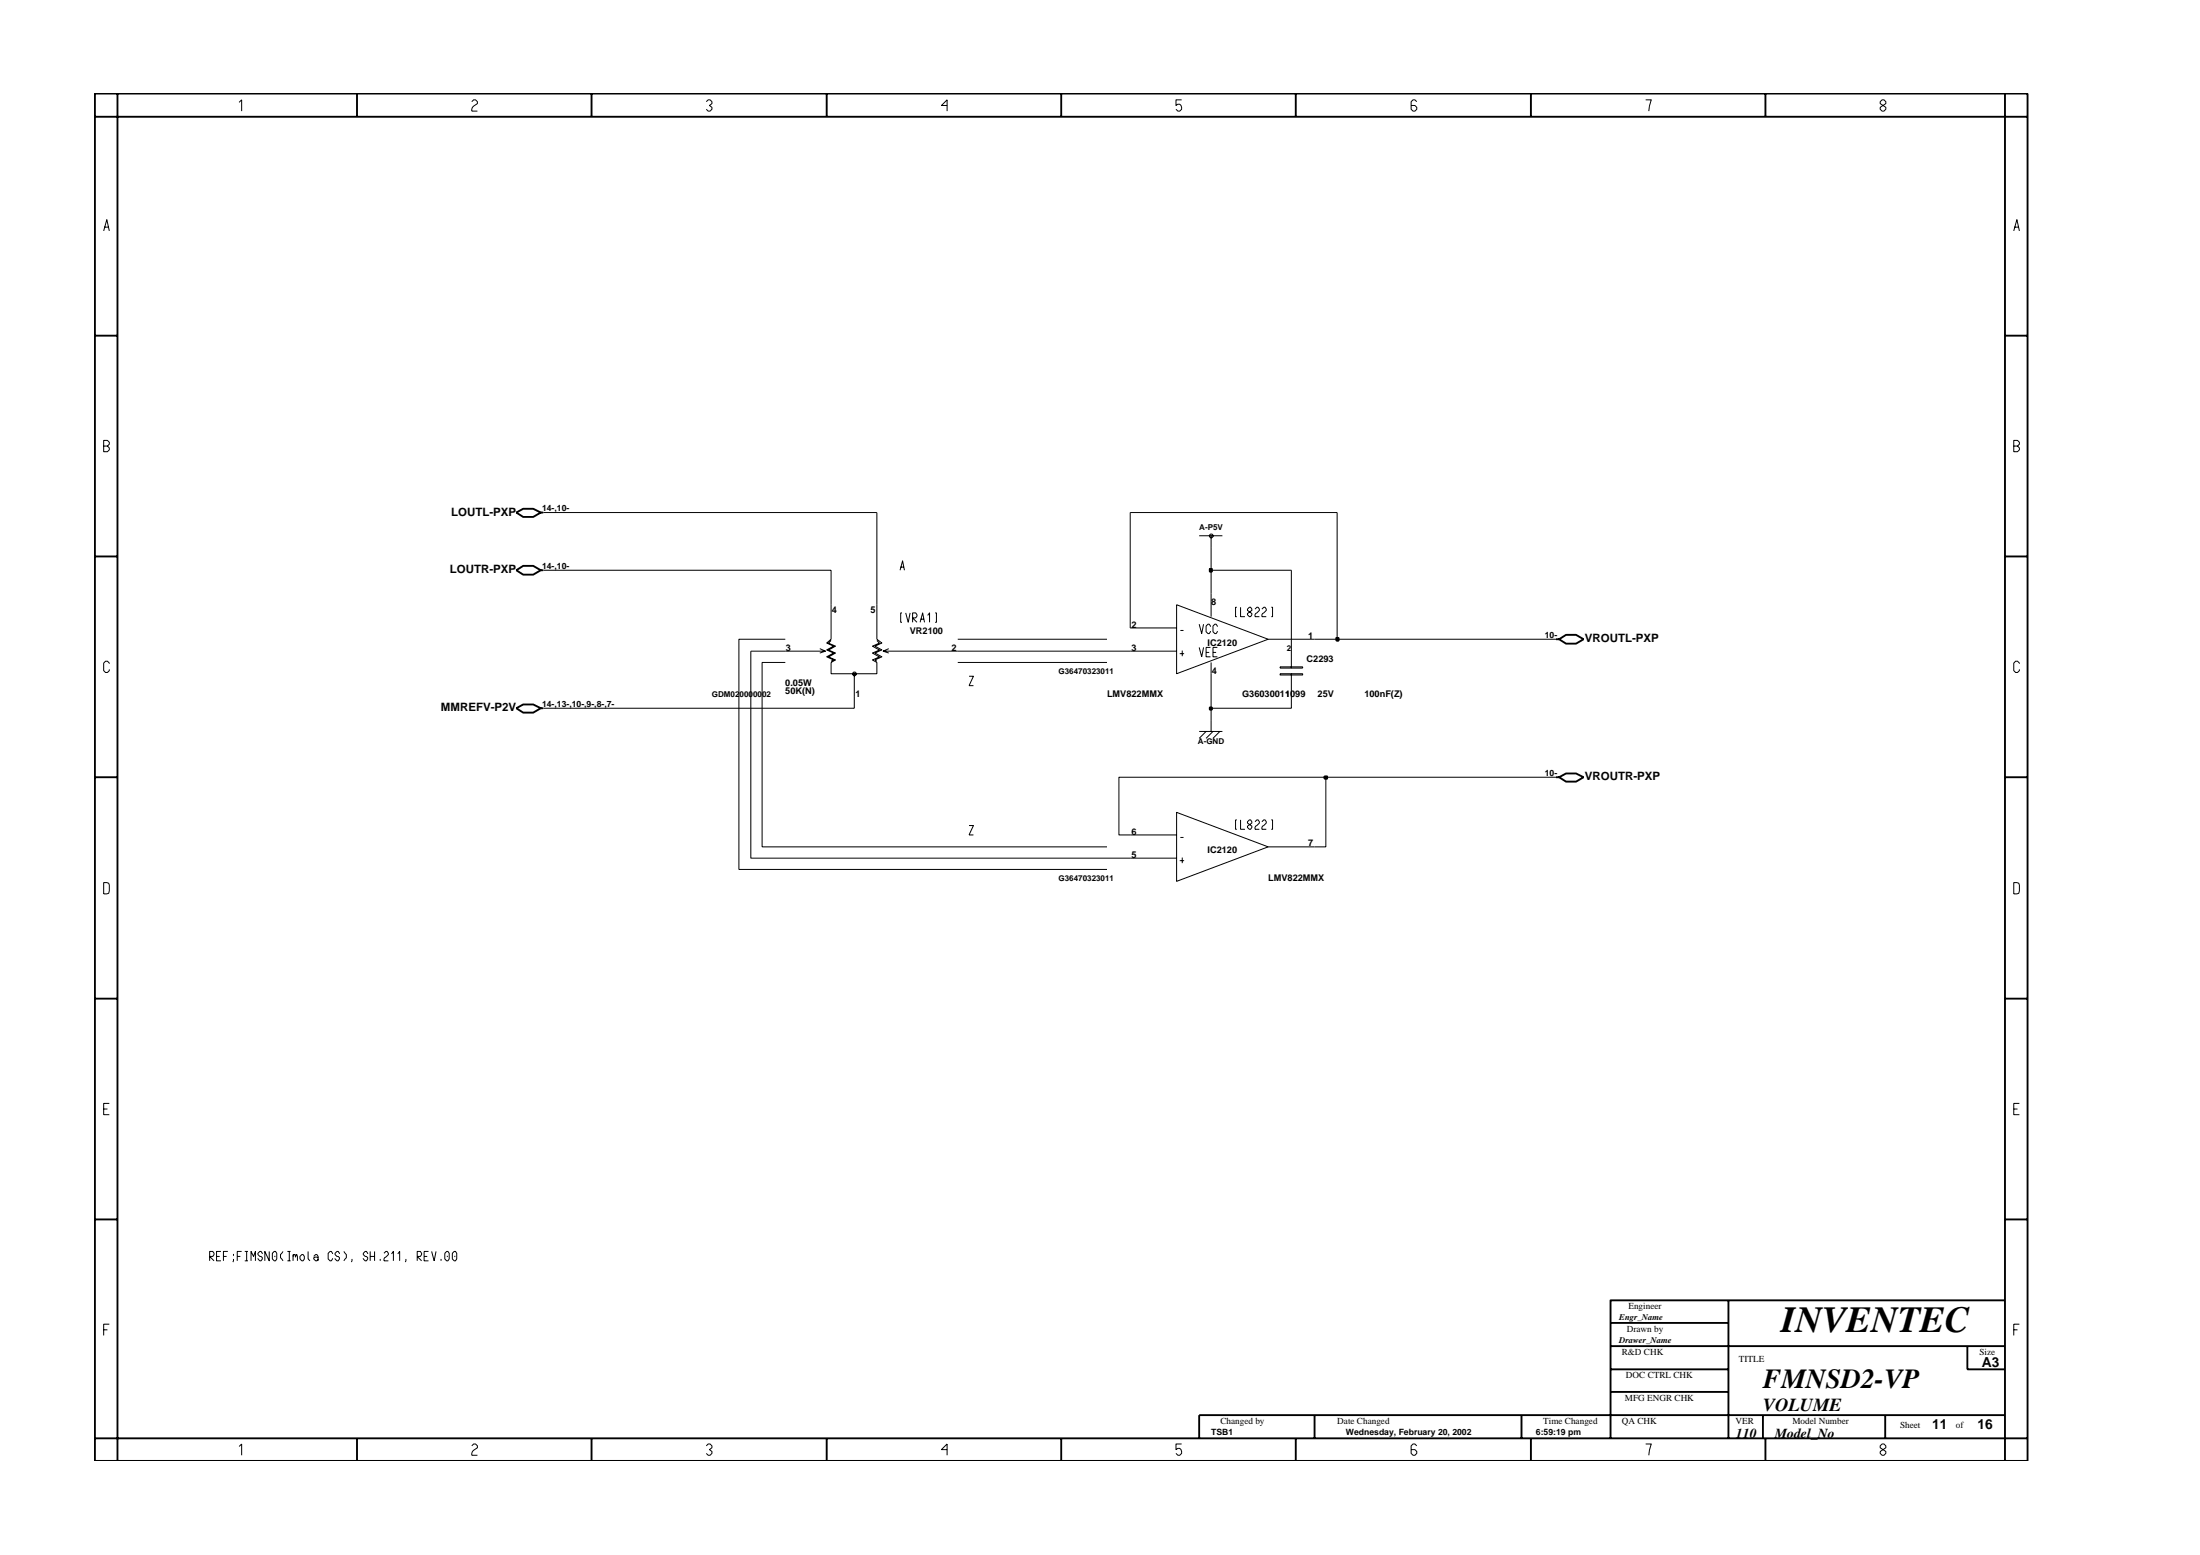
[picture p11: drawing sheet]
<svg xmlns="http://www.w3.org/2000/svg" width="297mm" height="210mm" viewBox="0 0 297 210" stroke-linecap="round" stroke-linejoin="round" font-family="sans-serif">
<g fill="none" stroke="#000" stroke-width=".14">
<path d="M161.9 72.3h3.1M163.5 72.3v1.5M101.4 87.9v27.9h57.5M106 87.9h5.4M110.7 87.6l.7 .3M111.4 87.9l-.7 .3M112.2 86.5l-.3 .3 .9 .4-.9 .5 .9 .5-.9 .5 .9 .4-.6 .3v1.5h6.2v-1.5l-.6-.3 .9-.4-.9-.5 .9-.5-.9-.5 .9-.4-.3-.3M112.2 81.6v4.7l-.6 .5 1 .4-1 .5 1 .5-1 .5 1 .4-.4 .2M115.3 90.9v3.2M118.4 81.6v4.7l.7 .5-1 .4 1 .5-1 .5 1 .5-1 .4 .3 .2M119.2 87.9h10.1M120 87.6l-.8 .3 .8 .3"/>
<path d="M121.8 82.7h-.2v1.3h.2M122.3 82.7l.3 1.3 .3-1.3M123.2 84v-1.3h.4l.2 .3-.2 .4h-.4l.6 .6M124.2 84l.4-1.3 .2 1.3M124.3 83.6h.4M125.3 83.1l.2-.4v1.3M126.3 82.7h.1v1.3h-.1M152.6 87.9h6.3M152.6 84.8h6.3M158.9 81.6l12.3 4.7-12.3 4.6zM159.3 88.2h.6M159.4 85.1h.4"/>
<path d="M159.6 87.8v.8M161.9 98.7h3.1M161.9 87.4l.3 1.3 .3-1.3M161.9 84.3l.3 1.2 .3-1.2M162.8 98.7l-.9 1M162.8 88.1h.5M163.4 87.4h-.6v1.3h.6M163.4 84.6l-.1-.3h-.2l-.3 .2v.8l.3 .2h.2l.1-.3M163.5 80.1v3.1M163.5 89.4v1.5M163.5 97.2v1.5M163.8 98.7l-1 1"/>
<path d="M163.8 88.1h.4M164.4 87.4h-.6v1.3h.6M164.4 84.6l-.2-.3h-.2l-.2 .2v.8l.2 .2h.2l.2-.3M164.7 98.7l-.9 1M167 82h-.2v1.2h.2M167.5 82v1.2h.6M168.7 82h.2l.1 .4-.6 .4v.2l.3 .2h.2l.1-.4-.6-.4v-.2zM169.4 82.2l.3-.2h.2l.1 .2v.2l-.5 .4-.1 .4h.6M170.4 82.2l.2-.2h.2l.2 .2v.2l-.6 .6v.2h.6M171.2 86.3h6.3M171.6 82h.2v1.2h-.2M172.8 90.9h3.1v.2h-3.1z"/>
<path d="M172.8 90h3.1v.2h-3.1zM174.4 86.3v3.9M174.4 90.9v3.2M158.9 112.7h-7.8v-7.8h27.9v9.4h-7.8l-12.3-4.6v9.3l12.3-4.7M159.3 116.2h.6M159.4 113h.4M159.6 115.8v.7M167 110.7h-.2v1.2h.2M167.5 110.7v1.2h.6M168.4 110.9l.3-.2h.2l.1 .2v.2l-.6 .4v.2l.3 .2h.2l.1-.4-.6-.4zM169.4 110.9l.3-.2h.2l.1 .2v.2l-.5 .4-.1 .4h.6M170.4 110.9l.2-.2h.2l.2 .2v.2l-.6 .6v.2h.6"/>
<path d="M171.6 110.7h.2v1.2h-.2"/>
<circle cx="163.5" cy="72.3" r=".25"/>
<circle cx="115.4" cy="91" r=".25"/>
<circle cx="115.4" cy="91" r=".08"/>
</g>
<path d="M69.7 77l.9-.6h1.4l1 .6-1 .6h-1.4zM69.7 69.2l.9-.5h1.4l1 .5-1 .6h-1.4zM73 77h.3M73 69.2h.3M69.7 95.6l.9-.5h1.4l1 .5-1 .6h-1.4zM73 95.6h.3M210.1 86.3h.4M210.5 86.3l.9-.6h1.4l1 .6-1 .6h-1.4zM210.1 104.9h.4M210.5 104.9l.9-.5h1.4l1 .5-1 .6h-1.4z" fill="none" stroke="#000" stroke-width=".25"/>
<path d="M178.8 104.8h.4v.3h-.4z" fill-rule="evenodd" fill="#c2c2c2" stroke="#000" stroke-width=".25"/>
<path d="M178.8 104.8h.4v.3h-.4z" fill="none" stroke="#000" stroke-width=".25"/>
<path d="M115.3 94.1v1.5h-42M163.5 95.6v1.6M179 104.9h31.1" fill="none" stroke="#000" stroke-width=".14"/>
<path d="M163.4 95.5h.2v.3h-.2z" fill-rule="evenodd" fill="#c2c2c2" stroke="#000" stroke-width=".25"/>
<path d="M163.4 95.5h.2v.3h-.2z" fill="none" stroke="#000" stroke-width=".25"/>
<path d="M174.4 77v9.3M101.4 87.9h4.6M129.3 87.9h23.3M163.5 90.9v4.7h10.9v-1.5M177.5 86.3h3" fill="none" stroke="#000" stroke-width=".14"/>
<path d="M180.5 86.1h.2v.4h-.2z" fill-rule="evenodd" fill="#c2c2c2" stroke="#000" stroke-width=".25"/>
<path d="M180.5 86.1h.2v.4h-.2z" fill="none" stroke="#000" stroke-width=".25"/>
<path d="M73.3 77h38.9v4.6M118.4 69.2v12.4M152.6 69.2v15.6M163.5 77v3.1M180.5 69.2v17.1h29.6" fill="none" stroke="#000" stroke-width=".14"/>
<path d="M163.4 76.8h.2v.3h-.2z" fill-rule="evenodd" fill="#c2c2c2" stroke="#000" stroke-width=".25"/>
<g fill="none" stroke="#000" stroke-width=".25">
<path d="M12.8 12.6h261v184.6h-261zM12.8 15.8h261M15.9 12.6v184.6M48.2 12.6v3.2M79.9 12.6v3.2M111.6 12.6v3.2M143.3 12.6v3.2M174.9 12.6v3.2M206.7 12.6v3.2M238.4 12.6v3.2M270.7 12.6v184.6M12.8 45.3h3.1"/>
<path d="M270.7 45.3h3.1M12.8 75.1h3.1M163.4 76.8h.2v.3h-.2zM270.7 75.1h3.1M12.8 104.9h3.1M270.7 104.9h3.1M12.8 134.8h3.1M270.7 134.8h3.1M12.8 164.6h3.1M217.5 178.6h15.9M233.4 175.5v18.7M270.7 175.5h-53.2v18.7"/>
<path d="M270.7 164.6h3.1M12.8 194.2h261M48.2 194.2v3M79.9 194.2v3M111.6 194.2v3M143.3 194.2v3M174.9 194.2v3M177.5 191v3.2M205.4 191v3.2M206.7 194.2v3M217.5 181.7h53.2M217.5 184.8h15.9"/>
<path d="M217.5 187.9h15.9M238 191v3.2M238.4 194.2v3M254.5 191v3.2M265.6 181.7v3.1h5.1M270.7 191h-108.8v3.2"/>
</g>
<g fill="none" stroke="#000" stroke-width=".14">
<path d="M32.3 13.8l.3-.3v1.5M63.7 13.7l.3-.2h.2l.3 .2v.3l-.5 .3-.3 .4v.3h.8M95.4 13.7l.2-.2h.3l.2 .2v.3l-.3 .2 .3 .3v.2l-.2 .3h-.3l-.2-.3M127.9 14.2h-.8l.8-.7v1.5M159.5 13.5h-.7v.7l.2-.1a.5 .5 0 0 1 .5 .6l-.2 .3h-.3l-.2-.3M191.3 13.7l-.3-.2h-.2l-.3 .2v1l.3 .3h.2l.3-.3v-.2l-.3-.3h-.5M222.2 13.5h.8l-.4 1.5M253.9 13.7l.2-.2h.3l.2 .2v.3l-.7 .5v.2l.2 .3h.3l.2-.3v-.2l-.7-.5zM14 31.2l.4-1.6 .4 1.6M14.1 30.7h.6M271.9 31.2l.4-1.6 .4 1.6M272 30.7h.6"/>
<path d="M14 59.5h.5l.3 .2v.3l-.3 .2 .3 .3v.2l-.3 .3h-.5zM271.9 59.5h.5l.3 .2v.3l-.3 .2 .3 .3v.2l-.3 .3h-.5zM14 60.2h.5M73.3 69.2h45.1M121.5 77l.4-1.3 .2 1.3M121.6 76.6h.4M152.6 69.2h27.9M163.5 73.8v3.2h10.9M271.9 60.2h.5M14.8 89.6l-.3-.3h-.2l-.3 .2v1l.3 .3h.2l.3-.3v-.1M106 89.4h-3.1v24.9h46.6M106 86.3h-6.2v31.1h49.7"/>
<path d="M129.3 86.3h20.2M129.3 89.4h20.2M130.8 91.3h.6l-.6 1.3h.6M272.7 89.6l-.3-.3h-.3l-.2 .2v1l.2 .3h.3l.3-.3v-.1M14 119.1l.7 .1 .1 .3-.1 1.1-.7 .1zM130.8 111.4h.6l-.6 1.3h.6M271.9 119.1l.7 .1 .1 .3-.1 1.1-.7 .1zM14 149.7h.5M14.8 148.9h-.8v1.6h.8M271.9 149.7h.5M272.7 148.9h-.8v1.6h.8M14 179.5h.5"/>
<path d="M14.8 178.7h-.8v1.6M28.3 170.2v-1.3h.4l.2 .3-.2 .4h-.4l.6 .6M29.2 169.6h.5M29.8 168.9h-.6v1.3h.6M30.2 169.6h.4M30.8 168.9h-.6v1.3M31.5 169.9l-.1 .5M31.5 169.3v.2M32 169.6h.5M32.6 168.9h-.6v1.3M33 168.9h.5M33 170.2h.5"/>
<path d="M33.3 168.9v1.3M33.9 170.2v-1.3l.3 .7 .3-.7v1.3M35.4 169.3l-.2-.4h-.1l-.3 .3v.1l.6 .5-.2 .4h-.1l-.3-.3M36.4 168.9v1.3l-.6-1.3v1.3M36.8 169.2l.2-.3h.2l.2 .3v.7l-.2 .3h-.2l-.2-.3zM37.1 169.5v.2M38.2 168.9l-.3 .4v.5l.3 .4M38.8 168.9h.4M38.8 170.2h.4M39.1 168.9v1.3M39.6 169.6l.1-.3h.1l.1 .4 .1-.4h.1l.1 .9M39.6 169.3v.9"/>
<path d="M40.5 169.6l.3-.3h.1l.2 .3v.3l-.2 .3h-.1l-.3-.3zM41.6 168.9v1l.3 .3M42.4 169.6l.2-.3h.2l.2 .3v.6M43 169.8l-.2-.1-.4 .1v.1l.2 .3h.2l.2-.3M44.9 169.3l-.2-.4h-.1l-.3 .3v.7l.3 .3h.1l.2-.3M45.8 169.3l-.1-.4h-.2l-.3 .3v.1l.6 .5-.1 .4h-.2l-.3-.3M46.4 168.9l.4 .4v.5l-.4 .4M47.5 169.9l-.1 .5M49.6 169.3l-.1-.4h-.2l-.2 .3v.1l.5 .5-.1 .4h-.2l-.2-.3M50 169.6h.6M50 168.9v1.3M50.6 168.9v1.3"/>
<path d="M51.3 169.9v.3M51.8 169.2l.3-.3h.2l.1 .3v.1l-.6 .6v.3h.6M52.9 169.3l.2-.4v1.3M53.7 169.3l.3-.4v1.3M54.8 169.9l-.1 .5M56.3 170.2v-1.3h.5l.1 .3-.1 .4h-.5l.6 .6M57.3 169.6h.4M57.9 168.9h-.6v1.3h.6M58.3 168.9l.3 1.3 .3-1.3M59.5 169.9v.3M60.1 169.2l.2-.3h.2l.1 .3v.7l-.1 .3h-.2l-.2-.3zM60.4 169.5v.2"/>
<path d="M61.1 169.2l.2-.3h.2l.2 .3v.7l-.2 .3h-.2l-.2-.3zM61.4 169.5v.2M271.9 179.5h.5M272.7 178.7h-.8v1.6M32.3 195.3l.3-.4v1.5M63.7 195.2l.3-.3h.2l.3 .3v.2l-.7 .5-.1 .3v.2h.8M95.4 195.2l.2-.3h.3l.2 .3v.2l-.3 .3 .3 .2v.3l-.2 .2h-.3l-.2-.2M127.9 195.7h-.8l.8-.8v1.5M159.5 194.9h-.7v.8l.2-.2a.5 .5 0 0 1 .5 .7l-.2 .2h-.3l-.2-.2M191.3 195.2l-.3-.3h-.2l-.3 .3v1l.3 .2h.2l.3-.2v-.3l-.3-.2h-.5M222.2 194.9h.8l-.4 1.5M254.1 194.9l-.2 .3v.2l.7 .5v.3l-.2 .2h-.3l-.2-.2v-.3l.7-.5v-.2l-.2-.3z"/>
</g>
<text font-size="5" x="240.5" y="179.7">INVENTEC</text>
<text font-size="3.7" x="238" y="187.3">FMNSD2-VP</text>
<text font-size="2.5" x="238" y="190.4">VOLUME</text>
<g font-size="1.9">
<text x="267.6" y="184.6">A3</text>
<text x="234.4" y="194.1">110</text>
<text x="239.6" y="194.1">Model_No</text>
<text x="260.9" y="192.9">11</text>
<text x="267" y="192.9">16</text>
</g>
<g font-size="1.6">
<text x="60.9" y="69.6">LOUTL-PXP</text>
<text x="60.7" y="77.4">LOUTR-PXP</text>
<text x="214" y="86.7">VROUTL-PXP</text>
<text x="59.5" y="96">MMREFV-P2V</text>
<text x="214" y="105.3">VROUTR-PXP</text>
</g>
<g font-size="1.2">
<text x="73.2" y="69">14-,10-</text>
<text x="73.2" y="76.8">14-,10-</text>
<text x="112.3" y="82.7">4</text>
<text x="117.5" y="82.7">5</text>
<text x="163.5" y="81.6">8</text>
<text x="106.1" y="87.8">3</text>
<text x="122.8" y="85.5">VR2100</text>
<text x="128.5" y="87.8">2</text>
<text x="152.8" y="84.8">2</text>
<text x="152.8" y="87.8">3</text>
<text x="163" y="87.2">IC2120</text>
<text x="176.4" y="89.4">C2293</text>
<text x="176.6" y="86.3">1</text>
<text x="208.6" y="86.1">10-</text>
<text x="73.2" y="95.4">14-,13-,10-,9-,8-,7-</text>
<text x="106" y="92.6">0.05W</text>
<text x="106" y="93.7">50K(N)</text>
<text x="115.5" y="94.1">1</text>
<text x="149.5" y="94.1">LMV822MMX</text>
<text x="163.6" y="90.9">4</text>
<text x="167.7" y="94.1">G36030011099</text>
<text x="177.9" y="94.1">25V</text>
<text x="184.2" y="94.1">100nF(Z)</text>
<text x="208.6" y="104.7">10-</text>
<text x="152.8" y="112.7">6</text>
<text x="152.8" y="115.8">5</text>
<text x="163" y="115.1">IC2120</text>
<text x="171.2" y="119">LMV822MMX</text>
<text x="176.6" y="114.2">7</text>
<text x="218.6" y="178.2">Engr_Name</text>
<text x="219.6" y="179.8">Drawn by</text>
<text x="219.9" y="176.7">Engineer</text>
<text x="218.6" y="181.3">Drawer_Name</text>
<text x="219" y="182.9">R&amp;D CHK</text>
<text x="234.8" y="183.8">TITLE</text>
<text x="267.3" y="182.9">Size</text>
<text x="219.4" y="189.2">MFG ENGR CHK</text>
<text x="219.5" y="186">DOC CTRL CHK</text>
<text x="163.5" y="193.7">TSB1</text>
<text x="164.8" y="192.2">Changed by</text>
<text x="180.6" y="192.2">Date Changed</text>
<text x="181.7" y="193.7">Wednesday, February 20, 2002</text>
<text x="207.4" y="193.7">6:59:19 pm</text>
<text x="208.4" y="192.2">Time Changed</text>
<text x="219" y="192.2">QA CHK</text>
<text x="234.3" y="192.2">VER</text>
<text x="242" y="192.2">Model Number</text>
<text x="256.5" y="192.7">Sheet</text>
<text x="264.1" y="192.7">of</text>
</g>
<g font-size="1.1">
<text x="161.9" y="71.6">A-P5V</text>
<text x="173.8" y="87.9">2</text>
<text x="96.1" y="94.1">GDM020000002</text>
<text x="142.9" y="90.9">G36470323011</text>
<text x="173.6" y="94.1">1</text>
<text x="161.7" y="100.5">A-GND</text>
<text x="142.9" y="119">G36470323011</text>
</g>
</svg>
